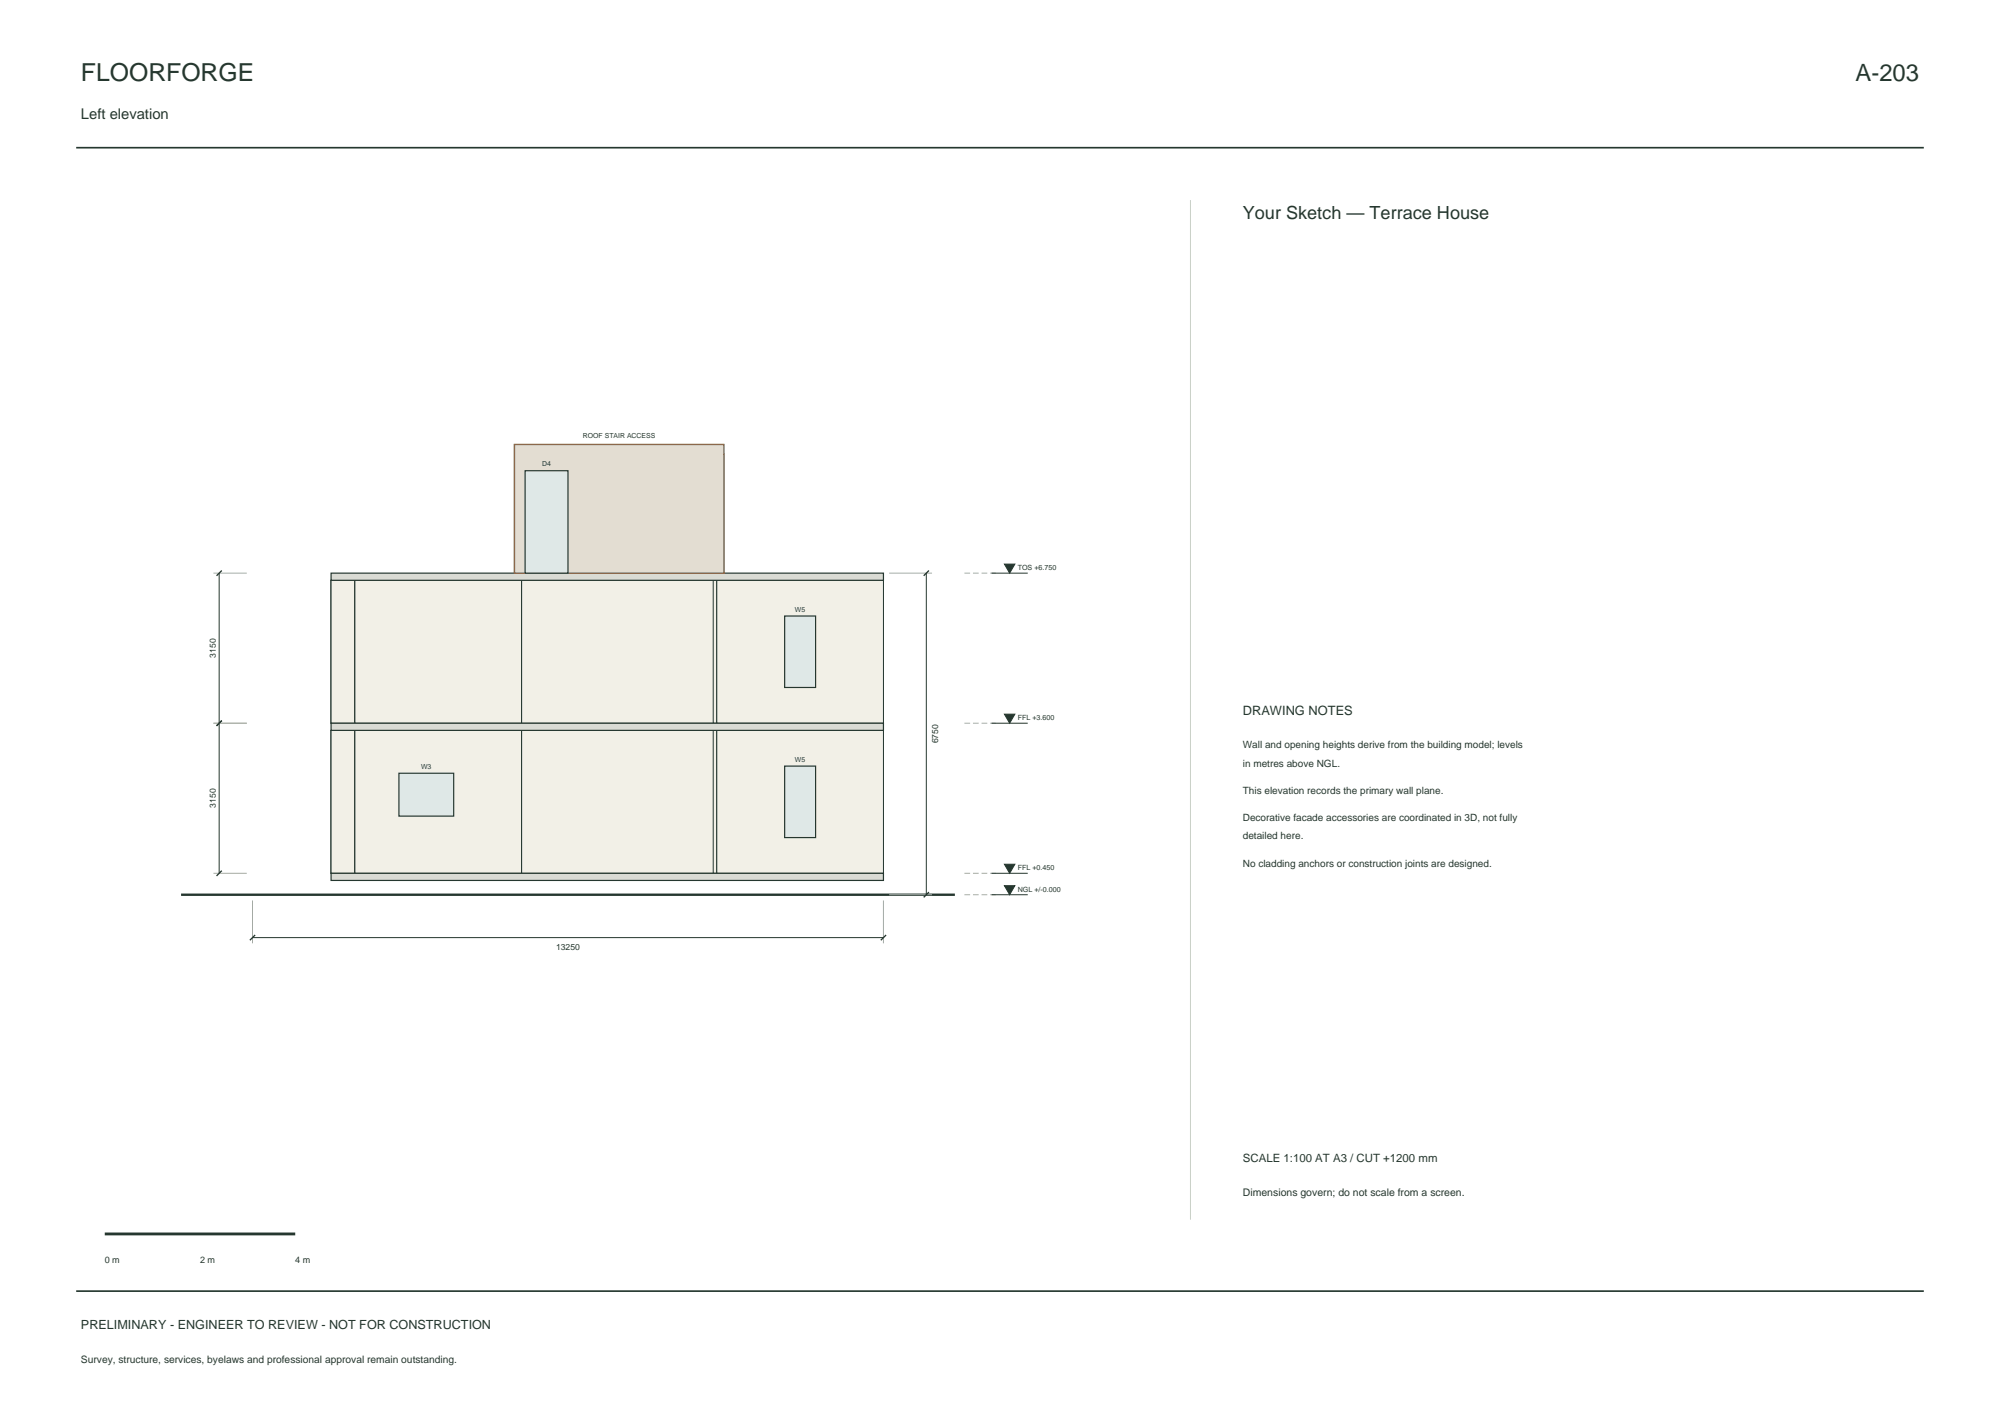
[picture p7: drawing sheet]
<svg xmlns="http://www.w3.org/2000/svg" width="420mm" height="297mm" viewBox="0 0 420 297" stroke-linecap="round" stroke-linejoin="round" font-family="sans-serif">
<path d="M16 31h388M16 271h388" fill="none" stroke="#25372f" stroke-width=".35"/>
<g fill="#f2f0e7" stroke="#25372f" stroke-width=".21">
<path d="M108 153.3h44v30h-44z" fill-rule="evenodd"/>
<path d="M108 153.3h1.5v30h-1.5z" fill-rule="evenodd"/>
<path d="M150.5 153.3h1.5v30h-1.5z" fill-rule="evenodd"/>
<path d="M69.5 153.3h40v30h-40z" fill-rule="evenodd"/>
<path d="M69.5 153.3h1.5v30h-1.5z" fill-rule="evenodd"/>
<path d="M108 153.3h1.5v30h-1.5z" fill-rule="evenodd"/>
<path d="M150.5 153.3h35v30h-35z" fill-rule="evenodd"/>
<path d="M150.5 153.3h1.5v30h-1.5z" fill-rule="evenodd"/>
<path d="M184 153.3h1.5v30h-1.5z" fill-rule="evenodd"/>
<path d="M108 153.3h44v30h-44z" fill-rule="evenodd"/>
<path d="M108 153.3h1.5v30h-1.5z" fill-rule="evenodd"/>
<path d="M150.5 153.3h1.5v30h-1.5z" fill-rule="evenodd"/>
<path d="M69.5 153.3h6.5v30h-6.5z" fill-rule="evenodd"/>
<path d="M74.5 153.3h35v30h-35z" fill-rule="evenodd"/>
<path d="M74.5 153.3h1.5v30h-1.5z" fill-rule="evenodd"/>
<path d="M108 153.3h1.5v30h-1.5z" fill-rule="evenodd"/>
<path d="M150.5 153.3h35v30h-35z" fill-rule="evenodd"/>
<path d="M150.5 153.3h1.5v30h-1.5z" fill-rule="evenodd"/>
<path d="M184 153.3h1.5v30h-1.5z" fill-rule="evenodd"/>
<path d="M74.5 153.3h35v30h-35z" fill-rule="evenodd"/>
<path d="M74.5 153.3h1.5v30h-1.5z" fill-rule="evenodd"/>
<path d="M108 153.3h2.3v30h-2.3z" fill-rule="evenodd"/>
<path d="M108.8 153.3h42.5v30h-42.5z" fill-rule="evenodd"/>
<path d="M149.8 153.3h2.2v30h-2.2z" fill-rule="evenodd"/>
<path d="M108 153.3h1.5v30h-1.5z" fill-rule="evenodd"/>
<path d="M108 153.3h1.5v30h-1.5z" fill-rule="evenodd"/>
<path d="M150.5 153.3h1.5v30h-1.5z" fill-rule="evenodd"/>
<path d="M150.5 153.3h1.5v30h-1.5z" fill-rule="evenodd"/>
<path d="M150.5 153.3h35v30h-35z" fill-rule="evenodd"/>
<path d="M74.5 153.3h35v30h-35z" fill-rule="evenodd"/>
<path d="M108 121.8h44v30h-44z" fill-rule="evenodd"/>
<path d="M108 121.8h1.5v30h-1.5z" fill-rule="evenodd"/>
<path d="M150.5 121.8h1.5v30h-1.5z" fill-rule="evenodd"/>
<path d="M69.5 121.8h40v30h-40z" fill-rule="evenodd"/>
<path d="M69.5 121.8h1.5v30h-1.5z" fill-rule="evenodd"/>
<path d="M108 121.8h1.5v30h-1.5z" fill-rule="evenodd"/>
<path d="M150.5 121.8h35v30h-35z" fill-rule="evenodd"/>
<path d="M150.5 121.8h1.5v30h-1.5z" fill-rule="evenodd"/>
<path d="M184 121.8h1.5v30h-1.5z" fill-rule="evenodd"/>
<path d="M108 121.8h44v30h-44z" fill-rule="evenodd"/>
<path d="M108 121.8h1.5v30h-1.5z" fill-rule="evenodd"/>
<path d="M150.5 121.8h1.5v30h-1.5z" fill-rule="evenodd"/>
<path d="M69.5 121.8h6.5v30h-6.5z" fill-rule="evenodd"/>
<path d="M74.5 121.8h35v30h-35z" fill-rule="evenodd"/>
<path d="M74.5 121.8h1.5v30h-1.5z" fill-rule="evenodd"/>
<path d="M108 121.8h1.5v30h-1.5z" fill-rule="evenodd"/>
<path d="M150.5 121.8h35v30h-35z" fill-rule="evenodd"/>
<path d="M150.5 121.8h1.5v30h-1.5z" fill-rule="evenodd"/>
<path d="M184 121.8h1.5v30h-1.5z" fill-rule="evenodd"/>
<path d="M74.5 121.8h35v30h-35z" fill-rule="evenodd"/>
<path d="M74.5 121.8h1.5v30h-1.5z" fill-rule="evenodd"/>
<path d="M108 121.8h2.3v30h-2.3z" fill-rule="evenodd"/>
<path d="M108.8 121.8h42.5v30h-42.5z" fill-rule="evenodd"/>
<path d="M149.8 121.8h2.2v30h-2.2z" fill-rule="evenodd"/>
<path d="M108 121.8h1.5v30h-1.5z" fill-rule="evenodd"/>
<path d="M108 121.8h1.5v30h-1.5z" fill-rule="evenodd"/>
<path d="M150.5 121.8h1.5v30h-1.5z" fill-rule="evenodd"/>
<path d="M150.5 121.8h1.5v30h-1.5z" fill-rule="evenodd"/>
<path d="M150.5 121.8h35v30h-35z" fill-rule="evenodd"/>
<path d="M74.5 121.8h35v30h-35z" fill-rule="evenodd"/>
<path d="M108 95.3h1.5v25h-1.5z" fill-rule="evenodd"/>
<path d="M108.8 95.3h42.5v25h-42.5z" fill-rule="evenodd"/>
<path d="M150.5 95.3h1.5v25h-1.5z" fill-rule="evenodd"/>
<path d="M108.8 95.3h42.5v25h-42.5z" fill-rule="evenodd"/>
</g>
<g fill="#dadbd4" stroke="#25372f" stroke-width=".25">
<path d="M69.5 183.3h116v1.5h-116z" fill-rule="evenodd"/>
<path d="M69.5 151.8h116v1.5h-116z" fill-rule="evenodd"/>
<path d="M69.5 120.3h116v1.5h-116z" fill-rule="evenodd"/>
</g>
<path d="M38 187.8h162.5" fill="none" stroke="#25372f" stroke-width=".5"/>
<path d="M108 93.3h44v27h-44z" fill-rule="evenodd" fill="#e3ddd2" stroke="#9e653f" stroke-width=".3"/>
<g fill="#dfe8e7" stroke="#25372f" stroke-width=".25">
<path d="M83.8 162.3h11.5v9h-11.5z" fill-rule="evenodd"/>
<path d="M164.8 160.8h6.5v15h-6.5z" fill-rule="evenodd"/>
<path d="M164.8 129.3h6.5v15h-6.5z" fill-rule="evenodd"/>
<path d="M110.3 98.8h9v21.5h-9z" fill-rule="evenodd"/>
</g>
<path d="M44.8 120.3h7M186.7 120.3h9M44.8 151.8h7M44.8 183.3h7M53 189v9M185.5 189v9M186.7 187.8h9" fill="none" stroke="#a8afa4" stroke-width=".21"/>
<path d="M46 120.3v63M194.5 120.3v67.5M208.2 120.3h7.6M208.2 151.8h7.6M53 196.8h132.5M208.2 187.8h7.6M208.2 183.3h7.6" fill="none" stroke="#25372f" stroke-width=".21"/>
<path d="M46.6 119.8l-1.1 1.1M195.1 119.8l-1.1 1.1M46.6 151.3l-1.1 1.1M46.6 182.7l-1.1 1.1M53.6 196.2l-1.1 1.2M186.1 196.2l-1.1 1.2M195.1 187.2l-1.1 1.1" fill="none" stroke="#25372f" stroke-width=".28"/>
<path d="M202.5 120.3h7M202.5 151.8h7M202.5 187.8h7M202.5 183.3h7" fill="none" stroke="#a8afa4" stroke-width=".21" stroke-dasharray="1.2 .6" stroke-linecap="butt"/>
<g fill="#25372f" stroke="#25372f" stroke-width=".21">
<path d="M210.9 185.9h2.2l-1.1 1.9z"/>
<path d="M210.9 181.4h2.2l-1.1 1.9z"/>
<path d="M210.9 149.9h2.2l-1.1 1.9z"/>
<path d="M210.9 118.4h2.2l-1.1 1.9z"/>
</g>
<path d="M250 42v214" fill="none" stroke="#c9d0c7" stroke-width=".21"/>
<path d="M22 259h40" fill="none" stroke="#25372f" stroke-width=".6"/>
<text font-size="5.2" fill="#25372f" x="17" y="17">FLOORFORGE</text>
<text font-size="5" fill="#25372f" x="389.7" y="17">A-203</text>
<text font-size="3.8" fill="#25372f" x="261" y="46">Your Sketch — Terrace House</text>
<text font-size="3.1" fill="#25372f" x="17" y="25">Left elevation</text>
<text font-size="2.7" fill="#25372f" x="261" y="150">DRAWING NOTES</text>
<text font-size="2.6" fill="#25372f" x="17" y="279">PRELIMINARY - ENGINEER TO REVIEW - NOT FOR CONSTRUCTION</text>
<text font-size="2.4" fill="#25372f" x="261" y="244">SCALE 1:100 AT A3 / CUT +1200 mm</text>
<text font-size="2.2" fill="#25372f" x="261" y="251">Dimensions govern; do not scale from a screen.</text>
<g font-size="2.1" fill="#25372f">
<text x="261" y="157">Wall and opening heights derive from the building model; levels</text>
<text x="261" y="160.9">in metres above NGL.</text>
<text x="261" y="166.6">This elevation records the primary wall plane.</text>
<text x="261" y="172.3">Decorative facade accessories are coordinated in 3D, not fully</text>
<text x="261" y="176.2">detailed here.</text>
<text x="261" y="181.9">No cladding anchors or construction joints are designed.</text>
<text x="17" y="286">Survey, structure, services, byelaws and professional approval remain outstanding.</text>
</g>
<g font-size="1.9" fill="#25372f">
<text x="22" y="265">0 m</text>
<text x="42" y="265">2 m</text>
<text x="62" y="265">4 m</text>
</g>
<g font-size="1.8" fill="#25372f">
<text x="45.3" y="138.1" transform="rotate(-90 45.3 138.1)">3150</text>
<text x="197" y="156.1" transform="rotate(-90 197 156.1)">6750</text>
<text x="45.3" y="169.6" transform="rotate(-90 45.3 169.6)">3150</text>
<text x="116.8" y="199.3">13250</text>
</g>
<g font-size="1.5" fill="#25372f">
<text x="213.7" y="119.7">TOS +6.750</text>
<text x="213.7" y="151.2">FFL +3.600</text>
<text x="213.7" y="182.7">FFL +0.450</text>
<text x="213.7" y="187.2">NGL +/-0.000</text>
</g>
<g font-size="1.4" fill="#25372f">
<text x="122.4" y="92">ROOF STAIR ACCESS</text>
<text x="113.8" y="97.9">D4</text>
<text x="166.9" y="128.4">W5</text>
<text x="88.4" y="161.4">W3</text>
<text x="166.9" y="159.9">W5</text>
</g>
</svg>
